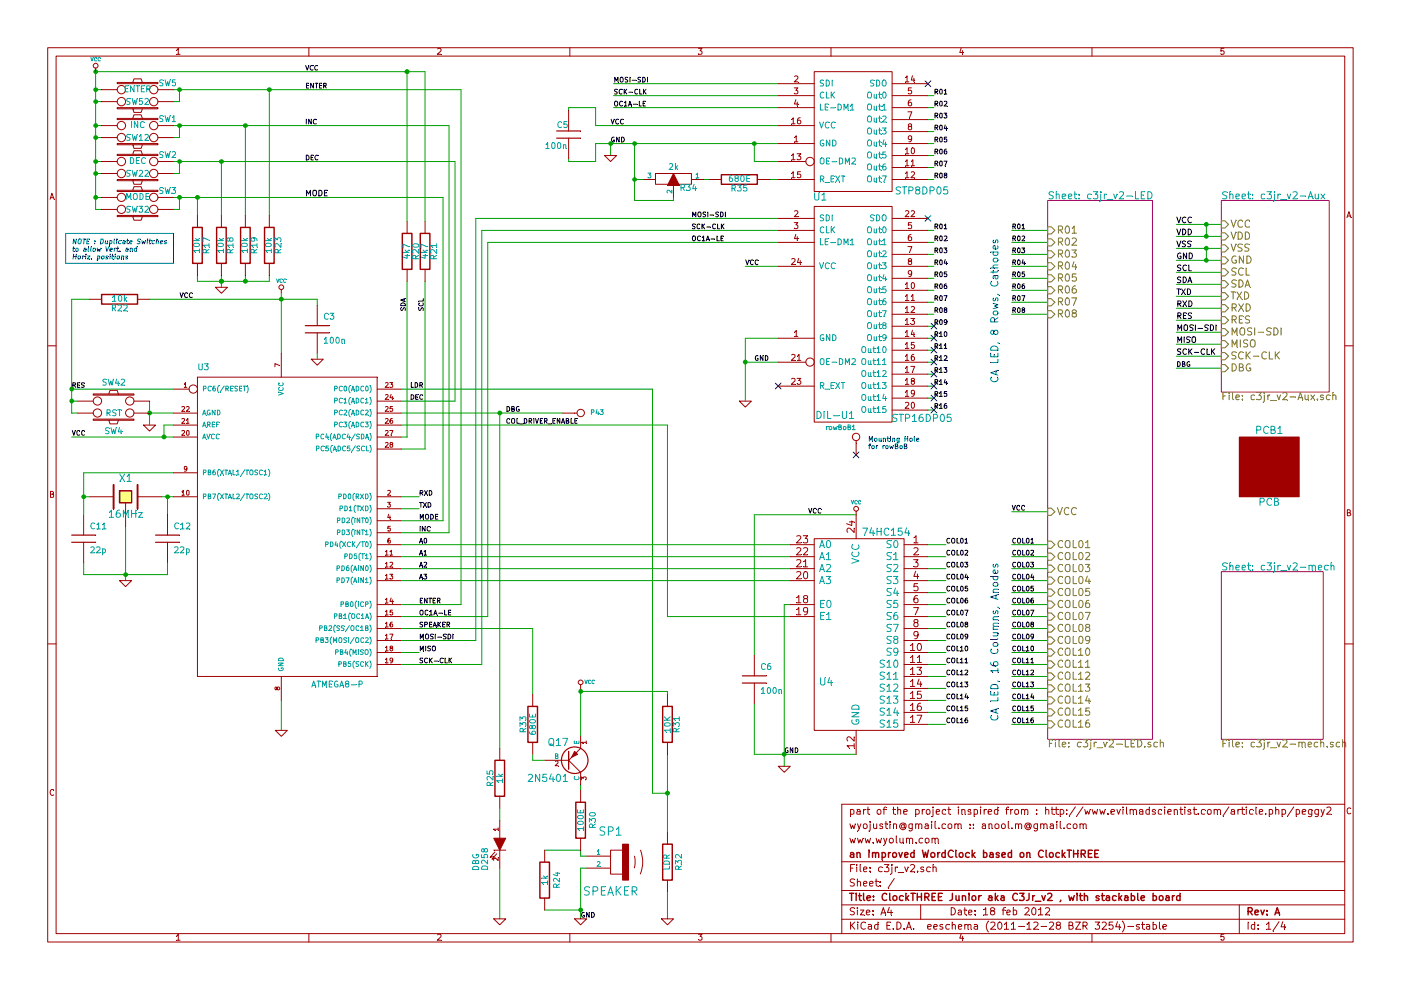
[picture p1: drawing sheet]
EESchema Schematic File Version 4
LIBS:c3jr_v2-cache
EELAYER 26 0
EELAYER END
$Descr A4 11693 8268
encoding utf-8
Sheet 1 4
Title "ClockTHREE Junior aka C3Jr_v2 , with stackable board"
Date "18 feb 2012"
Rev "A"
Comp "an improved WordClock based on ClockTHREE"
Comment1 "www.wyolum.com"
Comment2 "wyojustin@gmail.com :: anool.m@gmail.com"
Comment3 "part of the project inspired from : http://www.evilmadscientist.com/article.php/peggy2"
Comment4 ""
$EndDescr
Connection ~ 5100 1200
Wire Wire Line
	6500 1200 6300 1200
Wire Wire Line
	4975 1200 4975 1350
Wire Wire Line
	4975 1350 4750 1350
Wire Wire Line
	4750 1350 4750 1325
Wire Wire Line
	6225 3350 6225 3025
Wire Notes Line
	550  2200 550  1950
Wire Notes Line
	550  2200 1450 2200
Wire Notes Line
	1450 2200 1450 1950
Wire Notes Line
	1450 1950 550  1950
Connection ~ 1500 1350
Wire Wire Line
	1500 1350 1500 1450
Wire Wire Line
	1500 1450 1450 1450
Connection ~ 1500 750 
Wire Wire Line
	1500 750  1500 850 
Wire Wire Line
	1500 850  1450 850 
Connection ~ 800  1150
Wire Wire Line
	850  1150 800  1150
Connection ~ 800  1650
Wire Wire Line
	800  1750 800  1650
Wire Wire Line
	800  1750 850  1750
Wire Wire Line
	3400 2350 3400 3650
Wire Wire Line
	2250 2300 2250 2350
Wire Wire Line
	2250 2350 2050 2350
Connection ~ 1250 3450
Wire Wire Line
	1250 3350 1250 3450
Connection ~ 4850 7600
Wire Wire Line
	4550 7600 4850 7600
Wire Wire Line
	10200 3075 9825 3075
Connection ~ 1050 4800
Wire Wire Line
	1400 4700 1400 4800
Connection ~ 700  4150
Wire Wire Line
	700  4300 700  4150
Connection ~ 5300 1200
Wire Wire Line
	5375 1500 5300 1500
Wire Wire Line
	6500 1500 6425 1500
Wire Wire Line
	7800 1400 7750 1400
Wire Wire Line
	7800 1200 7750 1200
Wire Wire Line
	7800 1000 7750 1000
Wire Wire Line
	7800 800  7750 800 
Connection ~ 6300 1200
Wire Wire Line
	6300 1200 6300 1350
Wire Wire Line
	6300 1350 6500 1350
Wire Wire Line
	6500 800  5125 800 
Wire Wire Line
	5575 3550 5575 5150
Wire Wire Line
	5575 3550 3350 3550
Wire Wire Line
	3350 5450 3500 5450
Connection ~ 2250 750 
Wire Wire Line
	3850 750  3850 5050
Wire Wire Line
	3850 750  2250 750 
Wire Wire Line
	4850 7675 4850 7600
Connection ~ 10075 1875
Connection ~ 10075 1975
Wire Wire Line
	10075 1875 10075 1975
Wire Wire Line
	9825 2875 10200 2875
Wire Wire Line
	9825 2675 10200 2675
Wire Wire Line
	9825 2475 10200 2475
Wire Wire Line
	9825 2275 10200 2275
Wire Wire Line
	9825 2075 10075 2075
Wire Wire Line
	9825 1875 10075 1875
Wire Wire Line
	3850 5050 3350 5050
Wire Wire Line
	3350 4550 6600 4550
Wire Wire Line
	3350 4750 6600 4750
Wire Wire Line
	3800 3350 3800 1350
Wire Wire Line
	3800 3350 3350 3350
Wire Wire Line
	3700 4350 3700 1650
Wire Wire Line
	3700 4350 3350 4350
Wire Wire Line
	1250 2500 2350 2500
Connection ~ 4850 5775
Wire Wire Line
	4850 5775 5575 5775
Wire Wire Line
	5575 5775 5575 5800
Wire Wire Line
	5575 6950 5575 6625
Wire Wire Line
	4850 6150 4850 5775
Wire Wire Line
	4450 6300 4450 6350
Wire Wire Line
	4450 6350 4550 6350
Wire Wire Line
	4850 7150 4850 7100
Wire Wire Line
	4850 7150 4900 7150
Wire Wire Line
	6600 4850 3350 4850
Wire Wire Line
	3350 4150 3500 4150
Connection ~ 1370 3650
Wire Wire Line
	1370 3650 1370 3550
Wire Wire Line
	1370 3550 1450 3550
Wire Wire Line
	6550 6400 6550 6300
Wire Wire Line
	1450 3650 1370 3650
Wire Wire Line
	3350 5150 4075 5150
Wire Wire Line
	4075 5150 4075 2025
Wire Wire Line
	3350 5350 3975 5350
Wire Wire Line
	3975 5350 3975 1825
Wire Wire Line
	8750 2525 8450 2525
Wire Wire Line
	8450 2325 8750 2325
Wire Wire Line
	8750 2125 8450 2125
Wire Wire Line
	8750 1925 8450 1925
Wire Wire Line
	8450 5950 8750 5950
Wire Wire Line
	8450 5750 8750 5750
Wire Wire Line
	8450 5550 8750 5550
Wire Wire Line
	8450 5350 8750 5350
Wire Wire Line
	8450 5150 8750 5150
Wire Wire Line
	8450 4950 8750 4950
Wire Wire Line
	8450 4750 8750 4750
Wire Wire Line
	8450 4550 8750 4550
Wire Wire Line
	2650 2950 2650 3000
Wire Wire Line
	7800 3425 7750 3425
Wire Wire Line
	7800 3225 7750 3225
Wire Wire Line
	7800 3025 7750 3025
Wire Wire Line
	7800 2825 7750 2825
Wire Wire Line
	7800 2625 7750 2625
Wire Wire Line
	7800 2425 7750 2425
Wire Wire Line
	7800 2225 7750 2225
Wire Wire Line
	7800 2025 7750 2025
Wire Wire Line
	7900 6050 7750 6050
Wire Wire Line
	7900 5850 7750 5850
Wire Wire Line
	7900 5650 7750 5650
Wire Wire Line
	7900 5450 7750 5450
Wire Wire Line
	7900 5250 7750 5250
Wire Wire Line
	7900 5050 7750 5050
Wire Wire Line
	7900 4850 7750 4850
Wire Wire Line
	7900 4650 7750 4650
Wire Wire Line
	4175 6750 4175 6850
Wire Wire Line
	3975 1825 6500 1825
Connection ~ 6225 3025
Wire Wire Line
	6500 3025 6225 3025
Wire Wire Line
	1650 1800 1650 1650
Connection ~ 800  600 
Connection ~ 800  1050
Wire Wire Line
	1450 3250 600  3250
Wire Wire Line
	750  2500 600  2500
Wire Wire Line
	800  1050 850  1050
Wire Wire Line
	1450 1050 1500 1050
Wire Wire Line
	3550 1850 3550 600 
Wire Wire Line
	3350 3750 3550 3750
Wire Wire Line
	2350 2450 2350 2500
Wire Wire Line
	750  4150 700  4150
Wire Wire Line
	2350 5850 2350 6100
Connection ~ 2050 1050
Wire Wire Line
	1850 2400 1850 2350
Wire Wire Line
	1850 1800 1850 1350
Wire Wire Line
	2050 1800 2050 1050
Connection ~ 1850 2350
Connection ~ 1850 1350
Wire Wire Line
	1450 3450 1250 3450
Wire Wire Line
	1350 4150 1400 4150
Wire Wire Line
	700  3950 1450 3950
Connection ~ 2350 2500
Wire Wire Line
	4175 7250 4175 7675
Wire Wire Line
	3400 3650 3350 3650
Wire Wire Line
	3400 1850 3400 600 
Connection ~ 3400 600 
Wire Wire Line
	3800 1350 1850 1350
Wire Wire Line
	800  1350 850  1350
Wire Wire Line
	600  2500 600  3250
Wire Wire Line
	600  3450 650  3450
Connection ~ 600  3250
Wire Wire Line
	3750 1050 3750 4450
Wire Wire Line
	1650 2350 1650 2300
Wire Wire Line
	800  1650 850  1650
Connection ~ 800  1350
Wire Wire Line
	3700 1650 1650 1650
Connection ~ 1650 1650
Wire Wire Line
	6225 2825 6500 2825
Wire Wire Line
	6500 1925 4025 1925
Wire Wire Line
	4075 2025 6500 2025
Wire Wire Line
	6550 5050 6600 5050
Wire Wire Line
	3550 600  3400 600 
Wire Wire Line
	7900 4550 7750 4550
Wire Wire Line
	7900 4750 7750 4750
Wire Wire Line
	7900 4950 7750 4950
Wire Wire Line
	7900 5150 7750 5150
Wire Wire Line
	7900 5350 7750 5350
Wire Wire Line
	7900 5550 7750 5550
Wire Wire Line
	7900 5750 7750 5750
Wire Wire Line
	7900 5950 7750 5950
Wire Wire Line
	7800 1925 7750 1925
Wire Wire Line
	7800 2125 7750 2125
Wire Wire Line
	7800 2325 7750 2325
Wire Wire Line
	7800 2525 7750 2525
Wire Wire Line
	7800 2725 7750 2725
Wire Wire Line
	7800 2925 7750 2925
Wire Wire Line
	7800 3125 7750 3125
Wire Wire Line
	7800 3325 7750 3325
Wire Wire Line
	2650 2500 2650 2550
Wire Wire Line
	8450 4275 8750 4275
Wire Wire Line
	8450 4650 8750 4650
Wire Wire Line
	8450 4850 8750 4850
Wire Wire Line
	8450 5050 8750 5050
Wire Wire Line
	8450 5250 8750 5250
Wire Wire Line
	8450 5450 8750 5450
Wire Wire Line
	8450 5650 8750 5650
Wire Wire Line
	8450 5850 8750 5850
Wire Wire Line
	8450 6050 8750 6050
Wire Wire Line
	8750 2025 8450 2025
Wire Wire Line
	8750 2225 8450 2225
Wire Wire Line
	8750 2425 8450 2425
Wire Wire Line
	8750 2625 8450 2625
Wire Wire Line
	4025 1925 4025 5550
Wire Wire Line
	4025 5550 3350 5550
Wire Wire Line
	7150 4300 6300 4300
Wire Wire Line
	6300 4300 6300 5475
Wire Wire Line
	6300 5875 6300 6300
Wire Wire Line
	6300 6300 6550 6300
Connection ~ 6550 6300
Wire Wire Line
	1050 4400 1050 4800
Wire Wire Line
	3350 4250 3500 4250
Wire Wire Line
	4850 7250 4900 7250
Wire Wire Line
	4850 6600 4850 6550
Wire Wire Line
	3350 5250 4450 5250
Wire Wire Line
	4450 5250 4450 5800
Wire Wire Line
	5575 7450 5575 7675
Wire Wire Line
	3350 3250 5450 3250
Wire Wire Line
	5450 3250 5450 6625
Wire Wire Line
	5450 6625 5575 6625
Connection ~ 5575 6625
Wire Wire Line
	3750 4450 3350 4450
Wire Wire Line
	6600 4650 3350 4650
Wire Wire Line
	5575 5150 6600 5150
Wire Wire Line
	3350 3450 4175 3450
Wire Wire Line
	9825 1975 10075 1975
Wire Wire Line
	9825 2175 10075 2175
Wire Wire Line
	9825 2375 10200 2375
Wire Wire Line
	9825 2575 10200 2575
Wire Wire Line
	9825 2775 10200 2775
Wire Wire Line
	9825 2975 10200 2975
Wire Wire Line
	10075 2175 10075 2075
Connection ~ 10075 2175
Connection ~ 10075 2075
Wire Wire Line
	850  750  800  750 
Connection ~ 800  750 
Wire Wire Line
	2250 750  2250 1800
Connection ~ 4175 3450
Wire Wire Line
	6500 700  5125 700 
Wire Wire Line
	6500 900  5125 900 
Wire Wire Line
	5100 1200 5100 1300
Wire Wire Line
	7750 900  7800 900 
Wire Wire Line
	7750 1100 7800 1100
Wire Wire Line
	7750 1300 7800 1300
Wire Wire Line
	7750 1500 7800 1500
Wire Wire Line
	5925 1500 5875 1500
Wire Wire Line
	5625 1650 5625 1675
Wire Wire Line
	5625 1675 5300 1675
Wire Wire Line
	5300 1675 5300 1500
Connection ~ 5300 1500
Wire Wire Line
	4175 6250 4175 3450
Wire Wire Line
	1400 4300 1400 4150
Connection ~ 1400 4150
Wire Wire Line
	1400 4800 1050 4800
Wire Wire Line
	700  4800 700  4700
Wire Wire Line
	4850 7100 4550 7100
Wire Wire Line
	650  3350 600  3350
Connection ~ 600  3350
Wire Wire Line
	2050 2350 2050 2300
Connection ~ 2050 2350
Wire Wire Line
	3550 3750 3550 2350
Wire Wire Line
	800  1450 850  1450
Connection ~ 800  1450
Wire Wire Line
	800  850  850  850 
Connection ~ 800  850 
Wire Wire Line
	1450 1150 1500 1150
Wire Wire Line
	1500 1150 1500 1050
Connection ~ 1500 1050
Wire Wire Line
	1450 1750 1500 1750
Wire Wire Line
	1500 1750 1500 1650
Connection ~ 1500 1650
Wire Wire Line
	6225 2225 6500 2225
Wire Wire Line
	4750 925  4750 900 
Wire Wire Line
	4750 900  4975 900 
Wire Wire Line
	4975 900  4975 1050
Wire Wire Line
	4975 1050 6500 1050
NoConn ~ 7150 3800
$Comp
L C3Jr_v2:C C5
U 1 1
P 4750 1125
F 0 "C5" H 4650 1200 50  0000 L CNN
F 1 "100n" H 4550 1025 50  0000 L CNN
F 2 "C2" H 4750 1125 60  0001 C CNN
F 3 "" H 4750 1125 50  0001 C CNN
	1    4750 1125
	1    0    0    -1  
$EndComp
Text Notes 600  2050 0    40   Italic 8
NOTE : Duplicate Switches\nto allow Vert. and \nHoriz. positions
$Comp
L C3Jr_v2:SW_PUSH SW32
U 1 1
P 1150 1750
F 0 "SW32" H 1150 1750 50  0000 C CNN
F 1 "MODE" H 1150 1750 50  0001 C CNN
F 2 "SW-PB-MOD" H 1150 1750 60  0001 C CNN
F 3 "http://industrial.panasonic.com/www-data/pdf/ATK0000/ATK0000CE32.pdf" H 1150 1750 60  0001 C CNN
F 4 "P10884S-ND" H 1150 1750 60  0001 C CNN "DigiKey"
	1    1150 1750
	-1   0    0    1   
$EndComp
$Comp
L C3Jr_v2:SW_PUSH SW22
U 1 1
P 1150 1450
F 0 "SW22" H 1150 1450 50  0000 C CNN
F 1 "DEC" H 1150 1450 50  0001 C CNN
F 2 "SW-PB-MOD" H 1150 1450 60  0001 C CNN
F 3 "http://industrial.panasonic.com/www-data/pdf/ATK0000/ATK0000CE32.pdf" H 1150 1450 60  0001 C CNN
F 4 "P10884S-ND" H 1150 1450 60  0001 C CNN "DigiKey"
	1    1150 1450
	-1   0    0    1   
$EndComp
$Comp
L C3Jr_v2:SW_PUSH SW12
U 1 1
P 1150 1150
F 0 "SW12" H 1150 1150 50  0000 C CNN
F 1 "INC" H 1150 1150 50  0001 C CNN
F 2 "SW-PB-MOD" H 1150 1150 60  0001 C CNN
F 3 "http://industrial.panasonic.com/www-data/pdf/ATK0000/ATK0000CE32.pdf" H 1150 1150 60  0001 C CNN
F 4 "P10884S-ND" H 1150 1150 60  0001 C CNN "DigiKey"
	1    1150 1150
	-1   0    0    1   
$EndComp
$Comp
L C3Jr_v2:SW_PUSH SW52
U 1 1
P 1150 850
F 0 "SW52" H 1150 850 50  0000 C CNN
F 1 "ENTER" H 1150 850 50  0001 C CNN
F 2 "SW-PB-MOD" H 1150 850 60  0001 C CNN
F 3 "http://industrial.panasonic.com/www-data/pdf/ATK0000/ATK0000CE32.pdf" H 1150 850 60  0001 C CNN
F 4 "P10884S-ND" H 1150 850 60  0001 C CNN "DigiKey"
	1    1150 850 
	-1   0    0    1   
$EndComp
$Comp
L C3Jr_v2:SW_PUSH SW42
U 1 1
P 950 3350
F 0 "SW42" H 950 3500 50  0000 C CNN
F 1 "RST" H 950 3350 50  0001 C CNN
F 2 "SW-PB-MOD" H 950 3350 60  0001 C CNN
F 3 "http://industrial.panasonic.com/www-data/pdf/ATK0000/ATK0000CE32.pdf" H 950 3350 60  0001 C CNN
F 4 "P10884S-ND" H 950 3350 60  0001 C CNN "DigiKey"
	1    950  3350
	1    0    0    -1  
$EndComp
$Comp
L C3Jr_v2:R R24
U 1 1
P 4550 7350
F 0 "R24" V 4450 7350 50  0000 C CNN
F 1 "1k" V 4550 7350 50  0000 C CNN
F 2 "RC03" H 4550 7350 60  0001 C CNN
F 3 "" H 4550 7350 50  0001 C CNN
	1    4550 7350
	-1   0    0    1   
$EndComp
Text Label 9825 3075 0    40   ~ 0
DBG
Text Label 4225 3450 0    40   ~ 0
DBG
$Comp
L C3Jr_v2:PCB PCB1
U 1 1
P 10600 3900
F 0 "PCB1" H 10600 4200 60  0000 C CNN
F 1 "PCB" H 10600 3600 60  0000 C CNN
F 2 "PCB" H 10600 3900 60  0001 C CNN
F 3 "" H 10600 3900 50  0001 C CNN
	1    10600 3900
	1    0    0    -1  
$EndComp
$Comp
L C3Jr_v2:C C12
U 1 1
P 1400 4500
F 0 "C12" H 1450 4600 50  0000 L CNN
F 1 "22p" H 1450 4400 50  0000 L CNN
F 2 "cnp_3mm_disc" H 1400 4500 60  0001 C CNN
F 3 "" H 1400 4500 50  0001 C CNN
	1    1400 4500
	1    0    0    -1  
$EndComp
$Comp
L C3Jr_v2:C C11
U 1 1
P 700 4500
F 0 "C11" H 750 4600 50  0000 L CNN
F 1 "22p" H 750 4400 50  0000 L CNN
F 2 "cnp_3mm_disc" H 700 4500 60  0001 C CNN
F 3 "" H 700 4500 50  0001 C CNN
	1    700  4500
	1    0    0    -1  
$EndComp
Text Label 3500 5550 0    40   ~ 0
SCK-CLK
$Comp
L C3Jr_v2:R R32
U 1 1
P 5575 7200
F 0 "R32" V 5675 7200 50  0000 C CNN
F 1 "LDR" V 5575 7200 50  0000 C CNN
F 2 "pin_strip_2" H 5575 7200 60  0001 C CNN
F 3 "" H 5575 7200 50  0001 C CNN
	1    5575 7200
	1    0    0    -1  
$EndComp
$Comp
L C3Jr_v2:R R35
U 1 1
P 6175 1500
F 0 "R35" V 6255 1500 50  0000 C CNN
F 1 "680E" V 6175 1500 50  0000 C CNN
F 2 "RC03" H 6175 1500 60  0001 C CNN
F 3 "" H 6175 1500 50  0001 C CNN
	1    6175 1500
	0    1    1    0   
$EndComp
$Comp
L C3Jr_v2:RVAR R34
U 1 1
P 5625 1500
F 0 "R34" V 5700 1625 50  0000 C CNN
F 1 "2k" V 5525 1500 50  0000 C CNN
F 2 "Pot-Var2" H 5625 1500 60  0001 C CNN
F 3 "" H 5625 1500 50  0001 C CNN
	1    5625 1500
	0    1    1    0   
$EndComp
$Comp
L C3Jr_v2:GND #PWR01
U 1 1
P 5100 1300
F 0 "#PWR01" H 5100 1300 30  0001 C CNN
F 1 "GND" H 5100 1230 30  0001 C CNN
F 2 "" H 5100 1300 50  0001 C CNN
F 3 "" H 5100 1300 50  0001 C CNN
	1    5100 1300
	1    0    0    -1  
$EndComp
Text Label 7800 800  0    40   ~ 0
R01
Text Label 7800 900  0    40   ~ 0
R02
Text Label 7800 1000 0    40   ~ 0
R03
Text Label 7800 1100 0    40   ~ 0
R04
Text Label 7800 1200 0    40   ~ 0
R05
Text Label 7800 1300 0    40   ~ 0
R06
Text Label 7800 1400 0    40   ~ 0
R07
Text Label 7800 1500 0    40   ~ 0
R08
Text Label 5100 1200 0    40   ~ 0
GND
Text Label 5100 1050 0    40   ~ 0
VCC
Text Label 5125 700  0    40   ~ 0
MOSI-SDI
Text Label 5125 800  0    40   ~ 0
SCK-CLK
Text Label 5125 900  0    40   ~ 0
OC1A-LE
NoConn ~ 7750 700 
$Comp
L C3Jr_v2:STP8DP05 U1
U 1 1
P 7150 1500
F 0 "U1" H 6850 1350 60  0000 C CNN
F 1 "STP8DP05" H 7700 1400 60  0000 C CNN
F 2 "dil_16-300_socket" H 7150 1500 60  0001 C CNN
F 3 "" H 7150 1500 50  0001 C CNN
	1    7150 1500
	1    0    0    -1  
$EndComp
NoConn ~ 7800 2725
NoConn ~ 7800 2825
NoConn ~ 7800 2925
NoConn ~ 7800 3025
NoConn ~ 7800 3125
NoConn ~ 7800 3225
NoConn ~ 7800 3325
NoConn ~ 7800 3425
Text Label 4225 3550 0    40   ~ 0
COL_DRIVER_ENABLE
$Sheet
S 8750 1675 875  4500
U 4C134896
F0 "c3jr_v2-LED" 60
F1 "c3jr_v2-LED.sch" 60
F2 "VCC" I L 8750 4275 60 
F3 "R08" I L 8750 2625 60 
F4 "R07" I L 8750 2525 60 
F5 "R06" I L 8750 2425 60 
F6 "R05" I L 8750 2325 60 
F7 "R04" I L 8750 2225 60 
F8 "R03" I L 8750 2125 60 
F9 "R02" I L 8750 2025 60 
F10 "R01" I L 8750 1925 60 
F11 "COL16" I L 8750 6050 60 
F12 "COL15" I L 8750 5950 60 
F13 "COL14" I L 8750 5850 60 
F14 "COL13" I L 8750 5750 60 
F15 "COL12" I L 8750 5650 60 
F16 "COL11" I L 8750 5550 60 
F17 "COL10" I L 8750 5450 60 
F18 "COL09" I L 8750 5350 60 
F19 "COL08" I L 8750 5250 60 
F20 "COL07" I L 8750 5150 60 
F21 "COL06" I L 8750 5050 60 
F22 "COL05" I L 8750 4950 60 
F23 "COL04" I L 8750 4850 60 
F24 "COL03" I L 8750 4750 60 
F25 "COL02" I L 8750 4650 60 
F26 "COL01" I L 8750 4550 60 
$EndSheet
NoConn ~ 7750 1825
$Sheet
S 10200 4775 850  1400
U 4D28241A
F0 "c3jr_v2-mech" 60
F1 "c3jr_v2-mech.sch" 60
$EndSheet
Text Notes 7250 3700 0    40   ~ 0
Mounting Hole\nfor rowBoB
$Comp
L C3Jr_v2:CONN_1 rowBoB1
U 1 1
P 7150 3650
F 0 "rowBoB1" V 7230 3650 40  0000 L CNN
F 1 "CONN_1" H 7150 3705 30  0001 C CNN
F 2 "vite_3mm" H 7150 3650 60  0001 C CNN
F 3 "" H 7150 3650 50  0001 C CNN
	1    7150 3650
	0    -1   -1   0   
$EndComp
Text Label 2550 750  0    40   ~ 0
ENTER
Text Label 3500 5050 0    40   ~ 0
ENTER
$Comp
L C3Jr_v2:R R23
U 1 1
P 2250 2050
F 0 "R23" V 2330 2050 50  0000 C CNN
F 1 "10k" V 2250 2050 50  0000 C CNN
F 2 "RC03" H 2250 2050 60  0001 C CNN
F 3 "" H 2250 2050 50  0001 C CNN
	1    2250 2050
	1    0    0    -1  
$EndComp
$Comp
L C3Jr_v2:SW_PUSH SW5
U 1 1
P 1150 750
F 0 "SW5" H 1400 800 50  0000 C CNN
F 1 "ENTER" H 1150 750 50  0000 C CNN
F 2 "SW_PB_V" H 1150 750 60  0001 C CNN
F 3 "http://industrial.panasonic.com/www-data/pdf/ATK0000/ATK0000CE32.pdf" H 1150 750 60  0001 C CNN
F 4 "P10884S-ND" H 1150 750 60  0001 C CNN "DigiKey"
	1    1150 750 
	1    0    0    -1  
$EndComp
Text Label 3500 5250 0    40   ~ 0
SPEAKER
Text Label 3425 3250 0    40   ~ 0
LDR
NoConn ~ 6500 3225
Text Label 3500 4550 0    40   ~ 0
A0
Text Label 3500 4650 0    40   ~ 0
A1
$Comp
L C3Jr_v2:CONN_1 P43
U 1 1
P 4850 3450
F 0 "P43" H 4930 3450 40  0000 L CNN
F 1 "CONN_1" H 4850 3505 30  0001 C CNN
F 2 "Pad01" H 4850 3450 60  0001 C CNN
F 3 "" H 4850 3450 50  0001 C CNN
	1    4850 3450
	1    0    0    -1  
$EndComp
$Comp
L C3Jr_v2:GND #PWR02
U 1 1
P 5575 7675
F 0 "#PWR02" H 5575 7675 30  0001 C CNN
F 1 "GND" H 5575 7605 30  0001 C CNN
F 2 "" H 5575 7675 50  0001 C CNN
F 3 "" H 5575 7675 50  0001 C CNN
	1    5575 7675
	1    0    0    -1  
$EndComp
$Comp
L C3Jr_v2:VCC #PWR03
U 1 1
P 4850 5750
F 0 "#PWR03" H 4850 5850 30  0001 C CNN
F 1 "VCC" H 4925 5800 30  0000 C CNN
F 2 "" H 4850 5750 50  0001 C CNN
F 3 "" H 4850 5750 50  0001 C CNN
	1    4850 5750
	1    0    0    -1  
$EndComp
$Comp
L C3Jr_v2:R R33
U 1 1
P 4450 6050
F 0 "R33" V 4530 6050 50  0000 C CNN
F 1 "680E" V 4450 6050 50  0000 C CNN
F 2 "RC03" H 4450 6050 60  0001 C CNN
F 3 "" H 4450 6050 50  0001 C CNN
	1    4450 6050
	-1   0    0    1   
$EndComp
$Comp
L C3Jr_v2:PNP Q17
U 1 1
P 4750 6350
F 0 "Q17" H 4750 6200 60  0000 R CNN
F 1 "2N5401" H 4750 6500 60  0000 R CNN
F 2 "to92_2N5401" H 4750 6350 60  0001 C CNN
F 3 "http://www.onsemi.com/pub_link/Collateral/2N5401-D.PDF" H 4750 6350 60  0001 C CNN
F 4 "2N5401RLRAGOSCT-ND" H 4750 6350 60  0001 C CNN "DigiKey"
	1    4750 6350
	1    0    0    1   
$EndComp
Text Label 5775 2025 0    40   ~ 0
OC1A-LE
Text Label 5775 1925 0    40   ~ 0
SCK-CLK
Text Label 5775 1825 0    40   ~ 0
MOSI-SDI
$Comp
L C3Jr_v2:STP16DP05 DIL-U1
U 1 1
P 7150 2625
F 0 "DIL-U1" H 6975 1775 60  0000 C CNN
F 1 "STP16DP05" H 7700 1750 60  0000 C CNN
F 2 "SCK-24_600_ELL" H 7150 2625 60  0001 C CNN
F 3 "http://search.digikey.com/scripts/DkSearch/dksus.dll?Detail&name=497-5975-1-ND" H 7150 2625 60  0001 C CNN
F 4 "497-5975-1-ND" H 7150 2625 60  0001 C CNN "DigiKey"
	1    7150 2625
	1    0    0    -1  
$EndComp
$Comp
L C3Jr_v2:R R31
U 1 1
P 5575 6050
F 0 "R31" V 5500 6050 50  0000 C CNN
F 1 "10K" V 5575 6050 50  0000 C CNN
F 2 "RC03" H 5575 6050 60  0001 C CNN
F 3 "" H 5575 6050 50  0001 C CNN
	1    5575 6050
	-1   0    0    1   
$EndComp
$Comp
L C3Jr_v2:VCC #PWR04
U 1 1
P 7150 4300
F 0 "#PWR04" H 7150 4400 30  0001 C CNN
F 1 "VCC" H 7150 4400 30  0000 C CNN
F 2 "" H 7150 4300 50  0001 C CNN
F 3 "" H 7150 4300 50  0001 C CNN
	1    7150 4300
	1    0    0    -1  
$EndComp
Text Label 4850 7675 0    40   ~ 0
GND
$Comp
L C3Jr_v2:GND #PWR05
U 1 1
P 4850 7675
F 0 "#PWR05" H 4850 7675 30  0001 C CNN
F 1 "GND" H 4850 7605 30  0001 C CNN
F 2 "" H 4850 7675 50  0001 C CNN
F 3 "" H 4850 7675 50  0001 C CNN
	1    4850 7675
	1    0    0    -1  
$EndComp
$Comp
L C3Jr_v2:R R30
U 1 1
P 4850 6850
F 0 "R30" V 4750 6850 50  0000 C CNN
F 1 "100E" V 4850 6850 50  0000 C CNN
F 2 "RC03" H 4850 6850 60  0001 C CNN
F 3 "" H 4850 6850 50  0001 C CNN
	1    4850 6850
	-1   0    0    1   
$EndComp
$Comp
L C3Jr_v2:SPEAKER SP1
U 1 1
P 5200 7200
F 0 "SP1" H 5100 7450 70  0000 C CNN
F 1 "SPEAKER" H 5100 6950 70  0000 C CNN
F 2 "Speaker" H 5200 7200 60  0001 C CNN
F 3 "http://products.cui.com/GetSpecForDigiKey.aspx?MFGNum=CEM-14R06CT" H 5200 7200 60  0001 C CNN
F 4 "102-1169-ND" H 5200 7200 60  0001 C CNN "DigiKey"
	1    5200 7200
	1    0    0    -1  
$EndComp
Text Label 600  3650 0    40   ~ 0
VCC
Text Label 1500 2500 0    40   ~ 0
VCC
Text Label 6550 6300 0    40   ~ 0
GND
Text Label 6300 3025 0    40   ~ 0
GND
Text Label 6225 2225 0    40   ~ 0
VCC
Text Label 6750 4300 0    40   ~ 0
VCC
Text Label 3500 4850 0    40   ~ 0
A3
Text Label 3500 4750 0    40   ~ 0
A2
Text Label 3500 4350 0    40   ~ 0
MODE
Text Label 8450 2625 0    40   ~ 0
R08
Text Label 8450 2525 0    40   ~ 0
R07
Text Label 8450 2425 0    40   ~ 0
R06
Text Label 8450 2325 0    40   ~ 0
R05
Text Label 8450 2225 0    40   ~ 0
R04
Text Label 8450 2125 0    40   ~ 0
R03
Text Label 8450 2025 0    40   ~ 0
R02
Text Label 8450 1925 0    40   ~ 0
R01
Text Label 8450 6050 0    40   ~ 0
COL16
Text Label 8450 5950 0    40   ~ 0
COL15
Text Label 8450 5850 0    40   ~ 0
COL14
Text Label 8450 5750 0    40   ~ 0
COL13
Text Label 8450 5650 0    40   ~ 0
COL12
Text Label 8450 5550 0    40   ~ 0
COL11
Text Label 8450 5450 0    40   ~ 0
COL10
Text Label 8450 5350 0    40   ~ 0
COL09
Text Label 8450 5250 0    40   ~ 0
COL08
Text Label 8450 5150 0    40   ~ 0
COL07
Text Label 8450 5050 0    40   ~ 0
COL06
Text Label 8450 4950 0    40   ~ 0
COL05
Text Label 8450 4850 0    40   ~ 0
COL04
Text Label 8450 4750 0    40   ~ 0
COL03
Text Label 8450 4650 0    40   ~ 0
COL02
Text Label 8450 4550 0    40   ~ 0
COL01
Text Label 8450 4275 0    40   ~ 0
VCC
$Comp
L C3Jr_v2:GND #PWR06
U 1 1
P 2650 3000
F 0 "#PWR06" H 2650 3000 30  0001 C CNN
F 1 "GND" H 2650 2930 30  0001 C CNN
F 2 "" H 2650 3000 50  0001 C CNN
F 3 "" H 2650 3000 50  0001 C CNN
	1    2650 3000
	1    0    0    -1  
$EndComp
$Comp
L C3Jr_v2:C C3
U 1 1
P 2650 2750
F 0 "C3" H 2700 2850 50  0000 L CNN
F 1 "100n" H 2700 2650 50  0000 L CNN
F 2 "C2" H 2650 2750 60  0001 C CNN
F 3 "" H 2650 2750 50  0001 C CNN
	1    2650 2750
	1    0    0    -1  
$EndComp
Text Label 7800 3425 0    40   ~ 0
R16
Text Label 7800 3325 0    40   ~ 0
R15
Text Label 7800 3225 0    40   ~ 0
R14
Text Label 7800 3125 0    40   ~ 0
R13
Text Label 7800 3025 0    40   ~ 0
R12
Text Label 7800 2925 0    40   ~ 0
R11
Text Label 7800 2825 0    40   ~ 0
R10
Text Label 7800 2725 0    40   ~ 0
R09
Text Label 7800 2625 0    40   ~ 0
R08
Text Label 7800 2525 0    40   ~ 0
R07
Text Label 7800 2425 0    40   ~ 0
R06
Text Label 7800 2325 0    40   ~ 0
R05
Text Label 7800 2225 0    40   ~ 0
R04
Text Label 7800 2125 0    40   ~ 0
R03
Text Label 7800 2025 0    40   ~ 0
R02
Text Label 7800 1925 0    40   ~ 0
R01
Text Label 7900 6050 0    40   ~ 0
COL16
Text Label 7900 5950 0    40   ~ 0
COL15
Text Label 7900 5850 0    40   ~ 0
COL14
Text Label 7900 5750 0    40   ~ 0
COL13
Text Label 7900 5650 0    40   ~ 0
COL12
Text Label 7900 5550 0    40   ~ 0
COL11
Text Label 7900 5450 0    40   ~ 0
COL10
Text Label 7900 5350 0    40   ~ 0
COL09
Text Label 7900 5250 0    40   ~ 0
COL08
Text Label 7900 5150 0    40   ~ 0
COL07
Text Label 7900 5050 0    40   ~ 0
COL06
Text Label 7900 4950 0    40   ~ 0
COL05
Text Label 7900 4850 0    40   ~ 0
COL04
Text Label 7900 4750 0    40   ~ 0
COL03
Text Label 7900 4650 0    40   ~ 0
COL02
Text Label 7900 4550 0    40   ~ 0
COL01
Text Label 3500 5150 0    40   ~ 0
OC1A-LE
Text Label 9825 2675 0    47   ~ 0
RES
Text Label 9825 2475 0    47   ~ 0
TXD
Text Label 9825 2575 0    47   ~ 0
RXD
Text Label 9825 2775 0    47   ~ 0
MOSI-SDI
Text Label 9825 2875 0    47   ~ 0
MISO
Text Label 9825 1975 0    47   ~ 0
VDD
Text Label 9825 1875 0    47   ~ 0
VCC
Text Label 3500 5350 0    40   ~ 0
MOSI-SDI
Text Label 3500 5450 0    40   ~ 0
MISO
$Comp
L C3Jr_v2:C C6
U 1 1
P 6300 5675
F 0 "C6" H 6350 5775 50  0000 L CNN
F 1 "100n" H 6350 5575 50  0000 L CNN
F 2 "C2" H 6300 5675 60  0001 C CNN
F 3 "" H 6300 5675 50  0001 C CNN
	1    6300 5675
	1    0    0    -1  
$EndComp
$Comp
L C3Jr_v2:GND #PWR07
U 1 1
P 6550 6400
F 0 "#PWR07" H 6550 6400 30  0001 C CNN
F 1 "GND" H 6550 6330 30  0001 C CNN
F 2 "" H 6550 6400 50  0001 C CNN
F 3 "" H 6550 6400 50  0001 C CNN
	1    6550 6400
	1    0    0    -1  
$EndComp
$Comp
L C3Jr_v2:GND #PWR08
U 1 1
P 6225 3350
F 0 "#PWR08" H 6225 3350 30  0001 C CNN
F 1 "GND" H 6225 3280 30  0001 C CNN
F 2 "" H 6225 3350 50  0001 C CNN
F 3 "" H 6225 3350 50  0001 C CNN
	1    6225 3350
	1    0    0    -1  
$EndComp
Text Notes 8350 6025 1    60   ~ 0
CA LED, 16 Columns, Anodes
Text Notes 8350 3200 1    60   ~ 0
CA LED, 8 Rows, Cathodes
$Comp
L C3Jr_v2:74LS154 U4
U 1 1
P 7150 5350
F 0 "U4" H 6900 5000 60  0000 C CNN
F 1 "74HC154" H 7400 6250 60  0000 C CNN
F 2 "DIP-24__600_ELL" H 7150 5350 60  0001 C CNN
F 3 "http://media.digikey.com/pdf/Data%20Sheets/Texas%20Instruments%20PDFs/SN74154.pdf" H 7150 5350 60  0001 C CNN
F 4 "296-8757-5-ND" H 7150 5350 60  0001 C CNN "DigiKey"
	1    7150 5350
	1    0    0    -1  
$EndComp
Text Label 600  3250 0    39   ~ 0
RES
Text Label 2550 1650 0    47   ~ 0
MODE
$Comp
L C3Jr_v2:R R17
U 1 1
P 1650 2050
F 0 "R17" V 1730 2050 50  0000 C CNN
F 1 "10k" V 1650 2050 50  0000 C CNN
F 2 "RC03" H 1650 2050 60  0001 C CNN
F 3 "" H 1650 2050 50  0001 C CNN
	1    1650 2050
	1    0    0    -1  
$EndComp
Text Label 3425 3350 0    39   ~ 0
DEC
Text Label 3500 4450 0    39   ~ 0
INC
$Comp
L C3Jr_v2:SW_PUSH SW3
U 1 1
P 1150 1650
F 0 "SW3" H 1400 1700 50  0000 C CNN
F 1 "MODE" H 1150 1650 50  0000 C CNN
F 2 "SW_PB_V" H 1150 1650 60  0001 C CNN
F 3 "http://industrial.panasonic.com/www-data/pdf/ATK0000/ATK0000CE32.pdf" H 1150 1650 60  0001 C CNN
F 4 "P10884S-ND" H 1150 1650 60  0001 C CNN "DigiKey"
	1    1150 1650
	1    0    0    -1  
$EndComp
$Comp
L C3Jr_v2:SW_PUSH SW4
U 1 1
P 950 3450
F 0 "SW4" H 950 3600 50  0000 C CNN
F 1 "RST" H 950 3450 50  0000 C CNN
F 2 "SW_PB_V" H 950 3450 60  0001 C CNN
F 3 "http://industrial.panasonic.com/www-data/pdf/ATK0000/ATK0000CE32.pdf" H 950 3450 60  0001 C CNN
F 4 "P10884S-ND" H 950 3450 60  0001 C CNN "DigiKey"
	1    950  3450
	-1   0    0    1   
$EndComp
$Comp
L C3Jr_v2:SW_PUSH SW2
U 1 1
P 1150 1350
F 0 "SW2" H 1400 1400 50  0000 C CNN
F 1 "DEC" H 1150 1350 50  0000 C CNN
F 2 "SW_PB_V" H 1150 1350 60  0001 C CNN
F 3 "http://industrial.panasonic.com/www-data/pdf/ATK0000/ATK0000CE32.pdf" H 1150 1350 60  0001 C CNN
F 4 "P10884S-ND" H 1150 1350 60  0001 C CNN "DigiKey"
	1    1150 1350
	1    0    0    -1  
$EndComp
$Comp
L C3Jr_v2:SW_PUSH SW1
U 1 1
P 1150 1050
F 0 "SW1" H 1400 1100 50  0000 C CNN
F 1 "INC" H 1150 1050 50  0000 C CNN
F 2 "SW_PB_V" H 1150 1050 60  0001 C CNN
F 3 "http://industrial.panasonic.com/www-data/pdf/ATK0000/ATK0000CE32.pdf" H 1150 1050 60  0001 C CNN
F 4 "P10884S-ND" H 1150 1050 60  0001 C CNN "DigiKey"
	1    1150 1050
	1    0    0    -1  
$EndComp
Text Label 2550 600  0    39   ~ 0
VCC
$Comp
L C3Jr_v2:R R20
U 1 1
P 3400 2100
F 0 "R20" V 3480 2100 50  0000 C CNN
F 1 "4k7" V 3400 2100 50  0000 C CNN
F 2 "RC03" H 3400 2100 60  0001 C CNN
F 3 "" H 3400 2100 50  0001 C CNN
	1    3400 2100
	1    0    0    -1  
$EndComp
$Comp
L C3Jr_v2:R R21
U 1 1
P 3550 2100
F 0 "R21" V 3630 2100 50  0000 C CNN
F 1 "4k7" V 3550 2100 50  0000 C CNN
F 2 "RC03" H 3550 2100 60  0001 C CNN
F 3 "" H 3550 2100 50  0001 C CNN
	1    3550 2100
	1    0    0    -1  
$EndComp
Text Label 9825 2375 0    47   ~ 0
SDA
Text Label 9825 2275 0    47   ~ 0
SCL
Text Label 3400 2600 1    39   ~ 0
SDA
Text Label 3550 2600 1    39   ~ 0
SCL
Text Label 9825 2075 0    47   ~ 0
VSS
Text Label 9825 2175 0    47   ~ 0
GND
Text Label 9825 2975 0    47   ~ 0
SCK-CLK
Text Label 3500 4250 0    39   ~ 0
TXD
Text Label 3500 4150 0    39   ~ 0
RXD
$Sheet
S 10200 1675 900  1600
U 4B3F1092
F0 "c3jr_v2-Aux" 60
F1 "c3jr_v2-Aux.sch" 60
F2 "GND" I L 10200 2175 60 
F3 "VSS" I L 10200 2075 60 
F4 "SCL" I L 10200 2275 60 
F5 "SDA" I L 10200 2375 60 
F6 "MISO" I L 10200 2875 60 
F7 "RXD" I L 10200 2575 60 
F8 "TXD" I L 10200 2475 60 
F9 "RES" I L 10200 2675 60 
F10 "VDD" I L 10200 1975 60 
F11 "VCC" I L 10200 1875 60 
F12 "SCK-CLK" I L 10200 2975 60 
F13 "MOSI-SDI" I L 10200 2775 60 
F14 "DBG" I L 10200 3075 60 
$EndSheet
Text Label 2550 1050 0    39   ~ 0
INC
Text Label 2550 1350 0    39   ~ 0
DEC
$Comp
L C3Jr_v2:GND #PWR09
U 1 1
P 2350 6100
F 0 "#PWR09" H 2350 6100 30  0001 C CNN
F 1 "GND" H 2350 6030 30  0001 C CNN
F 2 "" H 2350 6100 50  0001 C CNN
F 3 "" H 2350 6100 50  0001 C CNN
	1    2350 6100
	1    0    0    -1  
$EndComp
$Comp
L C3Jr_v2:GND #PWR010
U 1 1
P 4175 7675
F 0 "#PWR010" H 4175 7675 30  0001 C CNN
F 1 "GND" H 4175 7605 30  0001 C CNN
F 2 "" H 4175 7675 50  0001 C CNN
F 3 "" H 4175 7675 50  0001 C CNN
	1    4175 7675
	1    0    0    -1  
$EndComp
$Comp
L C3Jr_v2:VCC #PWR011
U 1 1
P 2350 2450
F 0 "#PWR011" H 2350 2550 30  0001 C CNN
F 1 "VCC" H 2350 2550 30  0000 C CNN
F 2 "" H 2350 2450 50  0001 C CNN
F 3 "" H 2350 2450 50  0001 C CNN
	1    2350 2450
	1    0    0    -1  
$EndComp
$Comp
L C3Jr_v2:GND #PWR012
U 1 1
P 1250 3550
F 0 "#PWR012" H 1250 3550 30  0001 C CNN
F 1 "GND" H 1250 3480 30  0001 C CNN
F 2 "" H 1250 3550 50  0001 C CNN
F 3 "" H 1250 3550 50  0001 C CNN
	1    1250 3550
	1    0    0    -1  
$EndComp
$Comp
L C3Jr_v2:GND #PWR013
U 1 1
P 1050 4850
F 0 "#PWR013" H 1050 4850 30  0001 C CNN
F 1 "GND" H 1050 4780 30  0001 C CNN
F 2 "" H 1050 4850 50  0001 C CNN
F 3 "" H 1050 4850 50  0001 C CNN
	1    1050 4850
	1    0    0    -1  
$EndComp
$Comp
L C3Jr_v2:VCC #PWR014
U 1 1
P 800 600
F 0 "#PWR014" H 800 700 30  0001 C CNN
F 1 "VCC" H 800 700 30  0000 C CNN
F 2 "" H 800 600 50  0001 C CNN
F 3 "" H 800 600 50  0001 C CNN
	1    800  600 
	1    0    0    -1  
$EndComp
$Comp
L C3Jr_v2:GND #PWR015
U 1 1
P 1850 2400
F 0 "#PWR015" H 1850 2400 30  0001 C CNN
F 1 "GND" H 1850 2330 30  0001 C CNN
F 2 "" H 1850 2400 50  0001 C CNN
F 3 "" H 1850 2400 50  0001 C CNN
	1    1850 2400
	1    0    0    -1  
$EndComp
$Comp
L C3Jr_v2:R R19
U 1 1
P 2050 2050
F 0 "R19" V 2130 2050 50  0000 C CNN
F 1 "10k" V 2050 2050 50  0000 C CNN
F 2 "RC03" H 2050 2050 60  0001 C CNN
F 3 "" H 2050 2050 50  0001 C CNN
	1    2050 2050
	1    0    0    -1  
$EndComp
$Comp
L C3Jr_v2:R R18
U 1 1
P 1850 2050
F 0 "R18" V 1930 2050 50  0000 C CNN
F 1 "10k" V 1850 2050 50  0000 C CNN
F 2 "RC03" H 1850 2050 60  0001 C CNN
F 3 "" H 1850 2050 50  0001 C CNN
	1    1850 2050
	1    0    0    -1  
$EndComp
$Comp
L C3Jr_v2:LED D258
U 1 1
P 4175 7050
F 0 "D258" H 4300 6925 50  0000 C CNN
F 1 "DBG" H 4325 6850 50  0000 C CNN
F 2 "led_5mm_blue" H 4175 7050 60  0001 C CNN
F 3 "" H 4175 7050 50  0001 C CNN
	1    4175 7050
	0    1    1    0   
$EndComp
$Comp
L C3Jr_v2:R R25
U 1 1
P 4175 6500
F 0 "R25" V 4255 6500 50  0000 C CNN
F 1 "1k" V 4175 6500 50  0000 C CNN
F 2 "RC03" H 4175 6500 60  0001 C CNN
F 3 "" H 4175 6500 50  0001 C CNN
	1    4175 6500
	-1   0    0    1   
$EndComp
$Comp
L C3Jr_v2:R R22
U 1 1
P 1000 2500
F 0 "R22" V 1080 2500 50  0000 C CNN
F 1 "10k" V 1000 2500 50  0000 C CNN
F 2 "RC03" H 1000 2500 60  0001 C CNN
F 3 "" H 1000 2500 50  0001 C CNN
	1    1000 2500
	0    1    1    0   
$EndComp
$Comp
L C3Jr_v2:CRYSTAL X1
U 1 1
P 1050 4150
F 0 "X1" H 1050 4300 60  0000 C CNN
F 1 "16MHz" H 1050 4000 60  0000 C CNN
F 2 "XTAL" H 1050 4150 60  0001 C CNN
F 3 "http://search.murata.co.jp/Ceramy/image/img/w_hinm/L0430E.pdf" H 1050 4150 60  0001 C CNN
F 4 "490-1214-ND" H 1050 4150 60  0001 C CNN "DigiKey"
	1    1050 4150
	1    0    0    -1  
$EndComp
$Comp
L C3Jr_v2:ATMEGA8-P U3
U 1 1
P 2350 4350
F 0 "U3" H 1650 5600 50  0000 L BNN
F 1 "ATMEGA8-P" H 2600 2950 50  0000 L BNN
F 2 "dil_28-300_socket" H 2850 2875 50  0001 C CNN
F 3 "" H 2350 4350 50  0001 C CNN
	1    2350 4350
	1    0    0    -1  
$EndComp
Wire Wire Line
	5100 1200 4975 1200
Wire Wire Line
	1500 1350 1450 1350
Wire Wire Line
	1500 750  1450 750 
Wire Wire Line
	800  1150 800  1050
Wire Wire Line
	800  1650 800  1450
Wire Wire Line
	1250 3450 1250 3550
Wire Wire Line
	4850 7600 4850 7250
Wire Wire Line
	1050 4800 1050 4850
Wire Wire Line
	1050 4800 700  4800
Wire Wire Line
	700  4150 700  3950
Wire Wire Line
	5300 1200 5100 1200
Wire Wire Line
	6300 1200 5300 1200
Wire Wire Line
	2250 750  1500 750 
Wire Wire Line
	10075 1875 10200 1875
Wire Wire Line
	10075 1975 10200 1975
Wire Wire Line
	4850 5775 4850 5750
Wire Wire Line
	1370 3650 600  3650
Wire Wire Line
	6225 3025 6225 2825
Wire Wire Line
	800  1050 800  850 
Wire Wire Line
	2050 1050 3750 1050
Wire Wire Line
	1850 2350 1650 2350
Wire Wire Line
	1850 2350 1850 2300
Wire Wire Line
	1850 1350 1500 1350
Wire Wire Line
	2350 2500 2650 2500
Wire Wire Line
	2350 2500 2350 2950
Wire Wire Line
	3400 600  800  600 
Wire Wire Line
	600  3250 600  3350
Wire Wire Line
	800  1350 800  1150
Wire Wire Line
	1650 1650 1500 1650
Wire Wire Line
	6550 6300 6550 5050
Wire Wire Line
	6550 6300 7150 6300
Wire Wire Line
	5575 6625 5575 6300
Wire Wire Line
	10075 2175 10200 2175
Wire Wire Line
	10075 2075 10200 2075
Wire Wire Line
	800  750  800  600 
Wire Wire Line
	4175 3450 4700 3450
Wire Wire Line
	5300 1500 5300 1200
Wire Wire Line
	1400 4150 1450 4150
Wire Wire Line
	600  3350 600  3450
Wire Wire Line
	2050 2350 1850 2350
Wire Wire Line
	800  1450 800  1350
Wire Wire Line
	800  850  800  750 
Wire Wire Line
	1500 1050 2050 1050
Wire Wire Line
	1500 1650 1450 1650
$EndSCHEMATC
